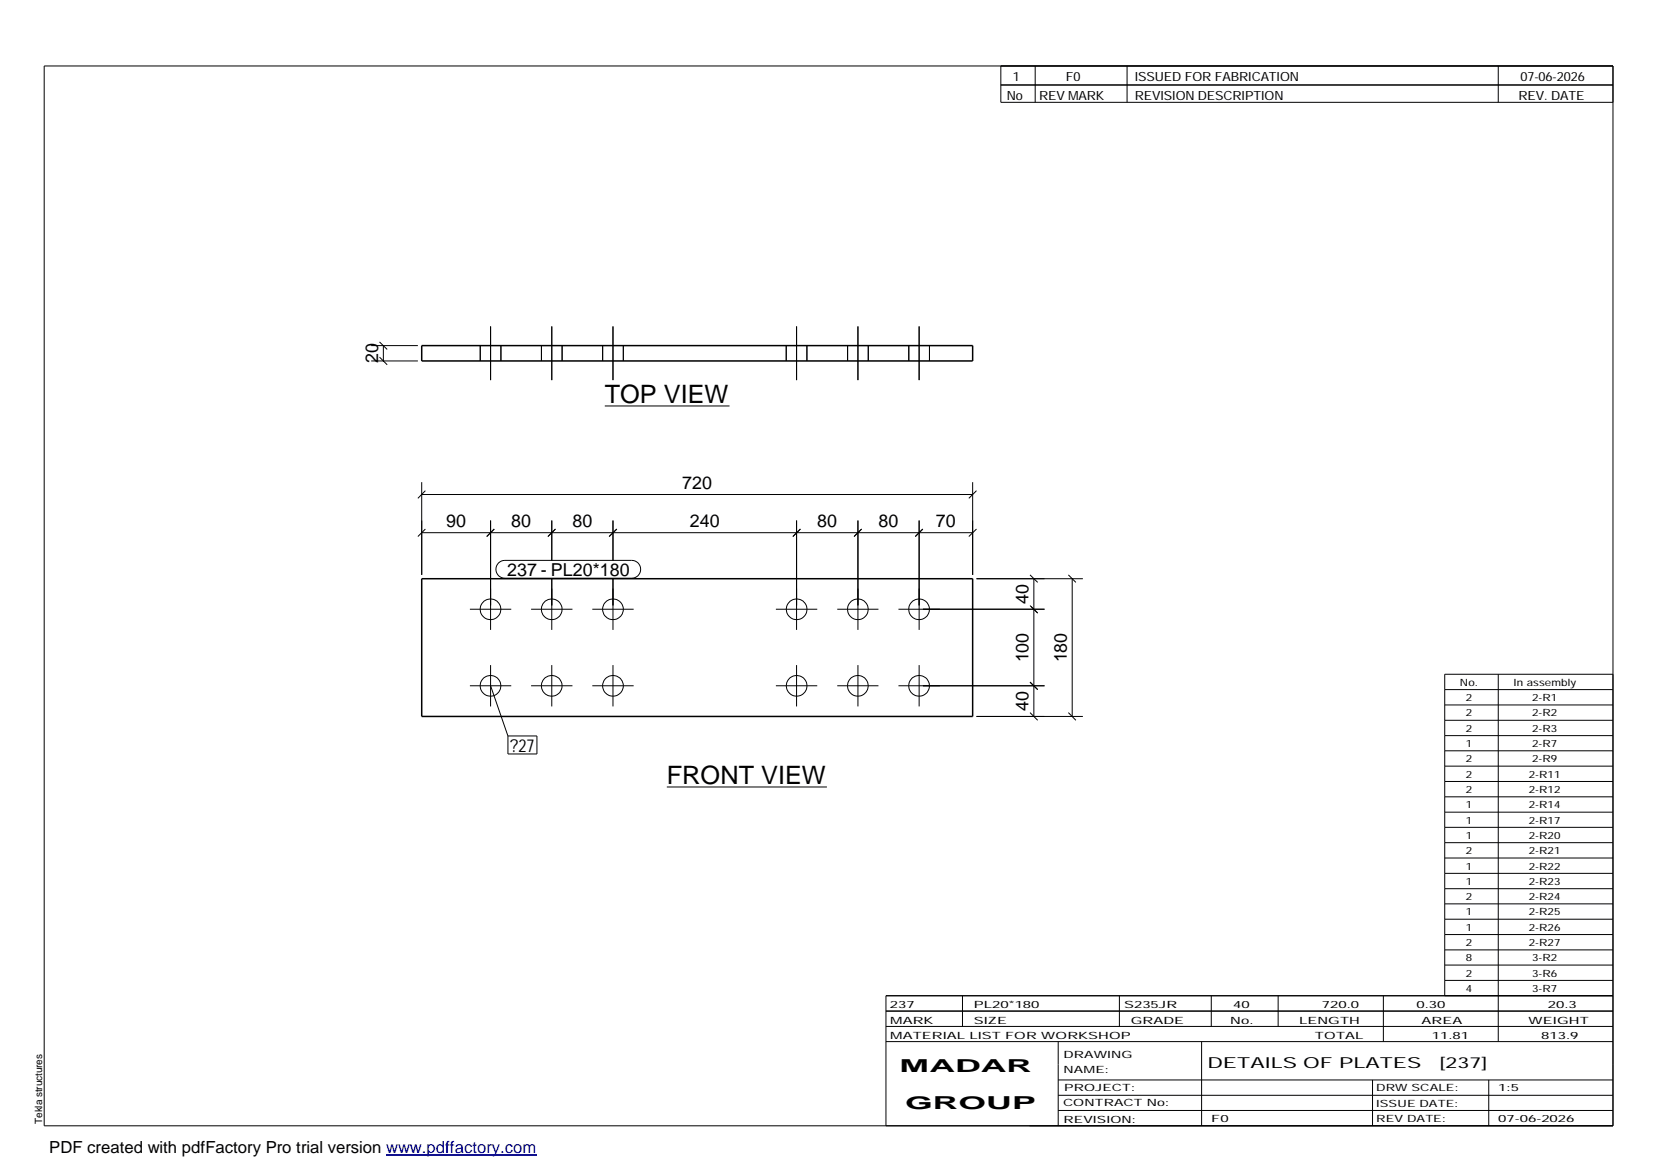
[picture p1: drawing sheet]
<svg xmlns="http://www.w3.org/2000/svg" width="420mm" height="297mm" viewBox="0 0 420 297" stroke-linecap="round" stroke-linejoin="round" font-family="sans-serif">
<g fill="none" stroke="#000" stroke-width=".25">
<path d="M11.2 16.7h398.3v269.1h-398.3zM254.1 16.7v9.3h155.4M262.8 16.7v9.3M286.1 16.7v9.3M380.4 16.7v9.3M254.1 21.6h155.4M94.2 91.6h11.9M94.2 87.7h11.9M96.4 90.7l1.9 1.9M96.4 86.8l1.9 1.9M97.3 87.7v3.9M121.9 87.7v3.9"/>
<path d="M124.5 82.9v13.6M127.2 87.7v3.9M137.5 87.7v3.9M140.1 82.9v13.6M142.7 87.7v3.9M153 87.7v3.9M155.6 82.9v13.6M158.2 87.7v3.9M199.6 87.7v3.9M202.2 82.9v13.6M204.9 87.7v3.9M215.2 87.7v3.9"/>
<path d="M217.8 82.9v13.6M220.4 87.7v3.9M230.7 87.7v3.9M233.3 82.9v13.6M236 87.7v3.9M153.5 103.1h31.7M107.1 125.5h139.8M107.1 122.4v23.6M107.1 135.2h139.8M108 124.6l-1.9 1.9M108 134.3l-1.9 1.9M124.5 132.2v27.7"/>
<path d="M125.5 134.3l-1.9 1.9M140.1 132.2v10.1M141 134.3l-1.9 1.9M155.6 132.2v10.1M156.6 134.3l-2 1.9M202.2 132.2v27.7M203.2 134.3l-1.9 1.9M217.8 132.2v27.7M218.7 134.3l-1.9 1.9M233.3 132.2v27.7M234.3 134.3l-1.9 1.9M246.9 122.4v23.6"/>
<path d="M247.9 124.6l-1.9 1.9M247.9 134.3l-1.9 1.9M119.3 154.7h10.5M126.6 142.9l.7-.5 .9-.1h32.2a2.26 2.26 0 0 1 2.2 2.2 2.26 2.26 0 0 1-2.2 2.3h-32.2a2.27 2.27 0 0 1-2.1-1.4 2.27 2.27 0 0 1 .5-2.5zM134.8 154.7h10.5M140.1 146.8v13.1M150.4 154.7h10.5M155.6 146.8v13.1M197 154.7h10.5M212.6 154.7h10.4M228.1 154.7h37.1M247.9 146.9h27"/>
<path d="M261.5 153.7l1.9 1.9-1.7-1.6M261.5 146l1.9 1.9M262.5 146.9v35M271.2 146l1.9 1.9M272.2 146.9v35M119.3 174.1h10.5M124.5 168.9v10.5M124.5 174.1l4.4 12.7M134.8 174.1h10.5M140.1 168.9v10.5M150.4 174.1h10.5M155.6 168.9v10.5"/>
<path d="M197 174.1h10.5M202.2 168.9v10.5M212.6 174.1h10.4M217.8 168.9v10.5M228.1 174.1h37.1M233.3 168.9v10.5M261.5 173.2l1.9 1.9M366.8 175.1h42.7M366.8 179h42.7M380.4 171.2v93.2M409.5 171.2h-42.7v81.6M128.9 186.8h7.4v4.6h-7.4z"/>
<path d="M169.3 199.8h40.6M247.9 181.9h27M261.5 180.9l1.9 2M271.2 180.9l1.9 2M366.8 182.9h42.7M366.8 186.8h42.7M366.8 190.6h42.7M366.8 194.5h42.7M366.8 198.4h42.7M366.8 202.3h42.7M366.8 206.2h42.7M366.8 210h42.7"/>
<path d="M366.8 213.9h42.7M366.8 217.8h42.7M366.8 221.7h42.7M366.8 225.6h42.7M366.8 229.5h42.7M366.8 233.4h42.7M366.8 237.3h42.7M224.9 256.7h184.6M244.3 252.8v7.8M284.2 252.8v7.8M307.5 252.8v7.8M324.5 252.8v7.8"/>
<path d="M351.2 252.8v11.6M366.8 241.2h42.7M366.8 245h42.7M366.8 248.9h42.7M409.5 252.8h-184.6v33M224.9 264.4h184.6M224.9 260.6h184.6M268.6 264.4v21.4M268.6 274.2h140.9M268.6 278.1h140.9M305.1 264.4v21.4M348.4 274.2v11.6"/>
<path d="M378 274.2v11.6M268.6 281.9h140.9"/>
<circle cx="124.5" cy="154.7" r="2.62"/>
<circle cx="140.1" cy="154.7" r="2.62"/>
<circle cx="155.6" cy="154.7" r="2.62"/>
<circle cx="202.2" cy="154.7" r="2.63"/>
<circle cx="217.8" cy="154.7" r="2.62"/>
<circle cx="233.3" cy="154.7" r="2.62"/>
<circle cx="124.5" cy="174.1" r="2.62"/>
<circle cx="140.1" cy="174.1" r="2.62"/>
<circle cx="155.6" cy="174.1" r="2.62"/>
<circle cx="202.2" cy="174.1" r="2.63"/>
<circle cx="217.8" cy="174.1" r="2.62"/>
<circle cx="233.3" cy="174.1" r="2.62"/>
</g>
<path d="M107.1 87.7h139.8v3.9h-139.8zM107.1 146.9h139.8v35h-139.8z" fill="none" stroke="#000" stroke-width=".38"/>
<path d="M98 293.3h38.2" fill="none" stroke="#00f" stroke-width=".3"/>
<g font-size="6.4">
<text x="153.5" y="102.3">TOP VIEW</text>
<text x="169.3" y="199.1">FRONT VIEW</text>
</g>
<g font-size="4.5">
<text x="96" y="92.2" transform="rotate(-90 96 92.2)">20</text>
<text x="173.2" y="124.1">720</text>
<text x="113.2" y="133.8">90</text>
<text x="129.8" y="133.8">80</text>
<text x="145.3" y="133.8">80</text>
<text x="175.1" y="133.8">240</text>
<text x="207.5" y="133.8">80</text>
<text x="223.1" y="133.8">80</text>
<text x="237.6" y="133.8">70</text>
<text x="128.7" y="146.2">237 - PL20*180</text>
<text x="261.1" y="153.3" transform="rotate(-90 261.1 153.3)">40</text>
<text x="261.1" y="168.2" transform="rotate(-90 261.1 168.2)">100</text>
<text x="270.8" y="168.2" transform="rotate(-90 270.8 168.2)">180</text>
<text x="261.1" y="180.5" transform="rotate(-90 261.1 180.5)">40</text>
<text x="129.5" y="190.8">?27</text>
<text x="228.4" y="272.3">MADAR</text>
<text x="229.8" y="281.6">GROUP</text>
</g>
<text font-size="4.2" x="12.5" y="292.7">PDF created with pdfFactory Pro trial version www.pdffactory.com</text>
<g font-size="3.9">
<text x="306.5" y="271.3">DETAILS OF PLATES</text>
<text x="365.4" y="271.3">[237]</text>
</g>
<g font-size="3.2">
<text x="257.1" y="20.5">1</text>
<text x="270.6" y="20.5">F0</text>
<text x="288.1" y="20.5">ISSUED FOR FABRICATION</text>
<text x="386" y="20.5">07-06-2026</text>
<text x="255.6" y="25.5">No</text>
<text x="263.8" y="25.5">REV MARK</text>
<text x="288.1" y="25.5">REVISION DESCRIPTION</text>
<text x="385.5" y="25.5">REV. DATE</text>
</g>
<g font-size="2.5">
<text x="370.6" y="174.1">No.</text>
<text x="372.1" y="178">2</text>
<text x="384.3" y="174.1">In assembly</text>
<text x="389" y="178">2-R1</text>
<text x="372.1" y="181.9">2</text>
<text x="372.1" y="185.8">2</text>
<text x="389" y="181.9">2-R2</text>
<text x="389" y="185.8">2-R3</text>
<text x="372.1" y="189.6">1</text>
<text x="389" y="189.6">2-R7</text>
<text x="372.1" y="193.5">2</text>
<text x="372.1" y="197.4">2</text>
<text x="388.1" y="197.4">2-R11</text>
<text x="389" y="193.5">2-R9</text>
<text x="372.1" y="201.3">2</text>
<text x="388.1" y="201.3">2-R12</text>
<text x="372.1" y="205.2">1</text>
<text x="372.1" y="209.1">1</text>
<text x="388.1" y="205.2">2-R14</text>
<text x="388.1" y="209.1">2-R17</text>
<text x="372.1" y="213">1</text>
<text x="388.1" y="213">2-R20</text>
<text x="372.1" y="216.9">2</text>
<text x="372.1" y="220.8">1</text>
<text x="388.1" y="216.9">2-R21</text>
<text x="388.1" y="220.8">2-R22</text>
<text x="372.1" y="224.6">1</text>
<text x="388.1" y="224.6">2-R23</text>
<text x="372.1" y="228.5">2</text>
<text x="372.1" y="232.4">1</text>
<text x="388.1" y="228.5">2-R24</text>
<text x="388.1" y="232.4">2-R25</text>
<text x="372.1" y="236.3">1</text>
<text x="388.1" y="236.3">2-R26</text>
<text x="372.1" y="240.2">2</text>
<text x="372.1" y="244.1">8</text>
<text x="388.1" y="240.2">2-R27</text>
<text x="389" y="244.1">3-R2</text>
<text x="372.1" y="247.9">2</text>
<text x="372.1" y="251.8">4</text>
<text x="389" y="247.9">3-R6</text>
<text x="389" y="251.8">3-R7</text>
<text x="225.9" y="255.9">237</text>
<text x="247.3" y="255.9">PL20*180</text>
<text x="285.4" y="255.9">S235JR</text>
<text x="313.1" y="255.9">40</text>
<text x="335.6" y="255.9">720.0</text>
<text x="359.6" y="255.9">0.30</text>
<text x="392.9" y="255.9">20.3</text>
<text x="226" y="263.7">MATERIAL LIST FOR WORKSHOP</text>
<text x="226" y="259.9">MARK</text>
<text x="247.2" y="259.9">SIZE</text>
<text x="287.1" y="259.9">GRADE</text>
<text x="312.3" y="259.9">No.</text>
<text x="329.8" y="259.9">LENGTH</text>
<text x="333.8" y="263.7">TOTAL</text>
<text x="360.9" y="259.9">AREA</text>
<text x="363.5" y="263.7">11.81</text>
<text x="388.1" y="259.9">WEIGHT</text>
<text x="391.3" y="263.7">813.9</text>
<text x="270" y="268.5">DRAWING</text>
<text x="270" y="272.5">NAME:</text>
<text x="269.9" y="280.9">CONTRACT No:</text>
<text x="270.2" y="277">PROJECT:</text>
<text x="349.4" y="277.1">DRW SCALE:</text>
<text x="349.4" y="281">ISSUE DATE:</text>
<text x="380.4" y="277.1">1:5</text>
<text x="10.7" y="285.4" transform="rotate(-90 10.7 285.4)">Tekla structures</text>
<text x="270" y="285">REVISION:</text>
<text x="307.5" y="284.8">F0</text>
<text x="349.4" y="284.8">REV DATE:</text>
<text x="380.4" y="284.8">07-06-2026</text>
</g>
</svg>
